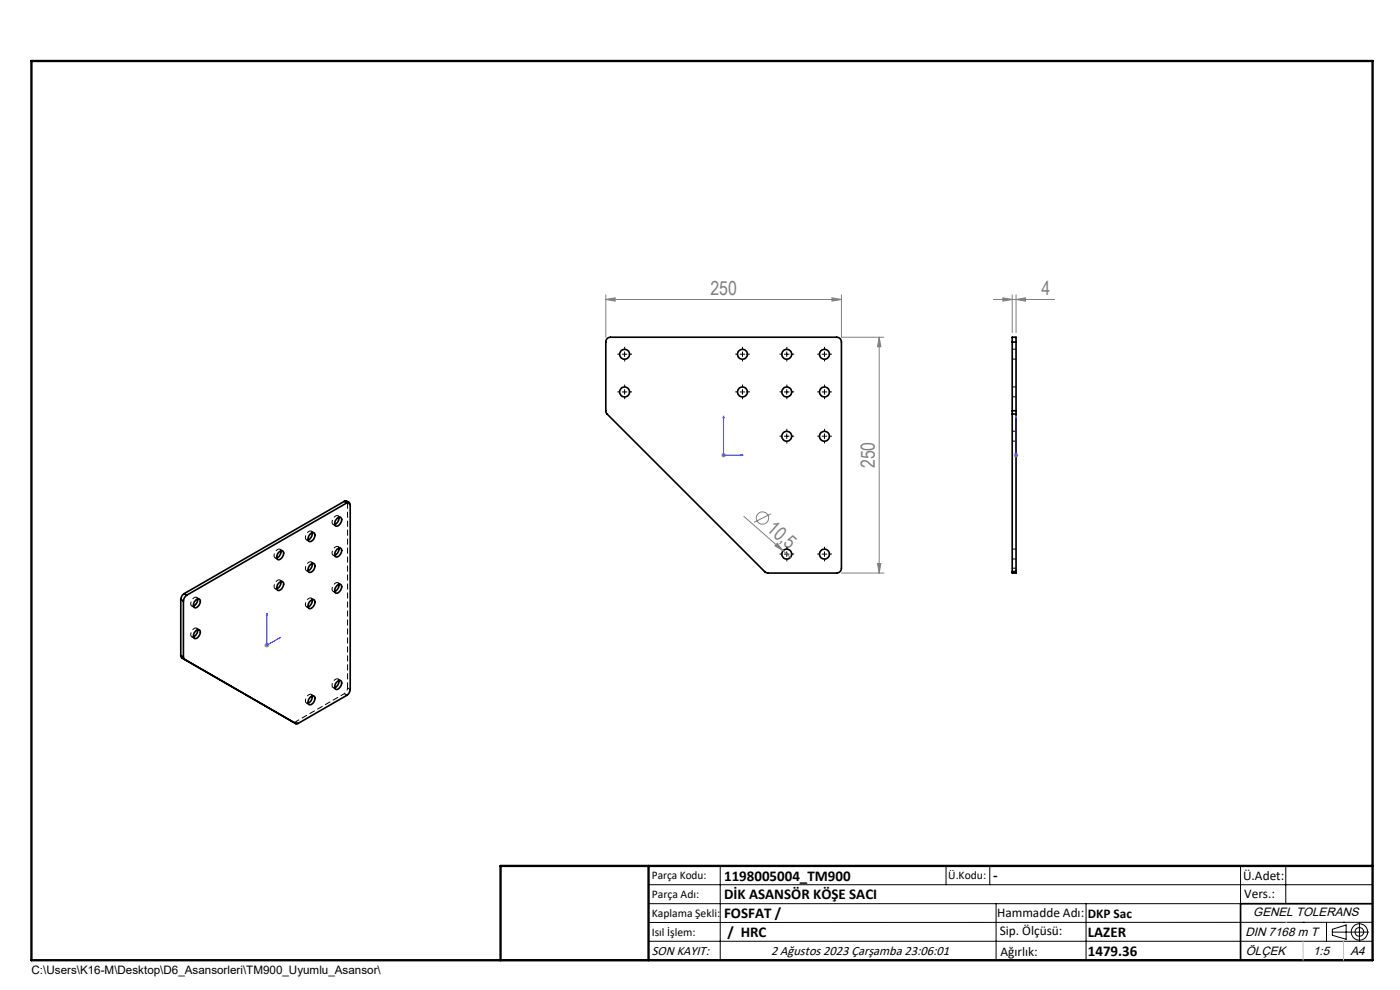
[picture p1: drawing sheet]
<svg xmlns="http://www.w3.org/2000/svg" width="297mm" height="210mm" viewBox="0 0 297 210" stroke-linecap="round" stroke-linejoin="round" font-family="sans-serif">
<g fill="none" stroke="#000" stroke-width=".35">
<path d="M128.8 71.8l.7-.3h48a.97 .97 0 0 1 1 1.1v47.9a1.02 1.02 0 0 1-1 1.1h-14.6l-.6-.2-33.6-33.7-.2-.4v-15zM214.7 72.6v-1.1h.8v1.1M214.7 72.6h.8M214.7 72.6v14.5M215.5 72.6v14.5M214.7 87.1v.7M214.7 87.1h.8M214.7 87.8v33.4M214.7 87.8h.8M215.5 87.1v.7M215.5 87.8v33.4M59 117.3a.6 .6 0 0 1 .5-.5 .6 .6 0 0 1 .6 .4 1.24 1.24 0 0 1-1.2 1.5 1.11 1.11 0 0 1 .1-1.4z"/>
<path d="M59.6 116.8a1.58 1.58 0 0 1-.9 1.6M65.8 113.3a.57 .57 0 0 1 .8-.3 .57 .57 0 0 1 .1 .9 .97 .97 0 0 1-1.3 .9 1.31 1.31 0 0 1 .4-1.5zM65.8 119.8a.57 .57 0 0 1 .8-.2 .57 .57 0 0 1 .1 .8 .92 .92 0 0 1-1.3 .9 1.31 1.31 0 0 1 .4-1.5zM66.3 113a1.58 1.58 0 0 1-.9 1.5M66.3 119.5a1.58 1.58 0 0 1-.9 1.6M71.5 110a.57 .57 0 0 1 .8-.2 .57 .57 0 0 1 .1 .8 .94 .94 0 0 1-1.3 .9 1.43 1.43 0 0 1 .4-1.5zM71.6 116.4a.56 .56 0 0 1 .8 0 .56 .56 0 0 1 0 .8 .95 .95 0 0 1-1.3 .8 1.47 1.47 0 0 1 .5-1.6zM71.9 109.7a1.49 1.49 0 0 1-.9 1.6M71.9 116.3a1.58 1.58 0 0 1-.9 1.5M73 106.4l.4-.2 .7 .4M73 106.4l.6 .3M73 106.4l-33.9 19.5"/>
<path d="M73.6 106.7a.42 .42 0 0 1 .5-.1 .42 .42 0 0 1 .2 .5v39.2a1.6 1.6 0 0 1-.7 1.2l-10.3 5.9-.5 .1M73.6 106.7l-34 19.6M38.3 139.1l.3 .4M38.3 127.2l.6 .3M38.3 139.1l.6 .3M38.3 127.2v11.9M38.6 139.5l24.2 14M38.9 139.4l.2 .5-.5-.4M38.9 127.5v11.9M39.1 125.9a1.6 1.6 0 0 0-.8 1.3M39.1 125.9l.5 .4M39.6 126.3a1.6 1.6 0 0 0-.7 1.2"/>
<path d="M41.5 127.3a.57 .57 0 0 1 .8-.2 .57 .57 0 0 1 .1 .8 .92 .92 0 0 1-1.3 .9 1.31 1.31 0 0 1 .4-1.5zM41.5 133.9a.57 .57 0 0 1 .8-.3 .57 .57 0 0 1 .1 .9 .92 .92 0 0 1-1.3 .8 1.31 1.31 0 0 1 .4-1.4zM41.9 127.1a1.58 1.58 0 0 1-.9 1.5M41.9 133.6a1.58 1.58 0 0 1-.9 1.5M59 123.8a.6 .6 0 0 1 .5-.4 .6 .6 0 0 1 .6 .3 1.21 1.21 0 0 1-1.2 1.5 1.11 1.11 0 0 1 .1-1.4zM59.6 123.4a1.58 1.58 0 0 1-.9 1.5M65.8 127.5a.57 .57 0 0 1 .8-.3 .57 .57 0 0 1 .1 .9 .97 .97 0 0 1-1.3 .9 1.28 1.28 0 0 1 .4-1.5zM66.3 127.2a1.58 1.58 0 0 1-.9 1.6M71.6 124.1a.55 .55 0 0 1 .8 0 .55 .55 0 0 1 0 .7 .94 .94 0 0 1-1.3 .9 1.47 1.47 0 0 1 .5-1.6zM71.9 124a1.58 1.58 0 0 1-.9 1.5M214.7 121.2v.4h.8v-.4M214.7 121.2h.8"/>
<path d="M62.2 153.2l.6 .3M65.8 147.9a.57 .57 0 0 1 .8-.2 .57 .57 0 0 1 .1 .8 .86 .86 0 0 1-.4 .8 .86 .86 0 0 1-.9 0v-.6zM66.3 147.6a1.49 1.49 0 0 1-.9 1.5M71.6 144.5a.55 .55 0 0 1 .8 0 .55 .55 0 0 1 0 .8 .99 .99 0 0 1-1.3 .8 1.44 1.44 0 0 1 .5-1.6zM71.9 144.3a1.58 1.58 0 0 1-.9 1.6M291.2 191.7h-28v12M106.2 203.7h185"/>
<circle cx="132.5" cy="75.2" r="1.05"/>
<circle cx="157.5" cy="75.2" r="1.04"/>
<circle cx="166.9" cy="75.2" r="1.05"/>
<circle cx="174.9" cy="75.2" r="1.05"/>
<circle cx="132.5" cy="83.1" r="1.06"/>
<circle cx="157.5" cy="83.1" r="1.05"/>
<circle cx="166.9" cy="83.1" r="1.06"/>
<circle cx="166.9" cy="92.5" r="1.05"/>
<circle cx="174.9" cy="83.1" r="1.06"/>
<circle cx="174.9" cy="92.5" r="1.05"/>
<circle cx="166.9" cy="117.5" r="1.06"/>
<circle cx="174.9" cy="117.5" r="1.06"/>
</g>
<path d="M214.8 76.2h.8M215.6 74.1h-.8M214.8 84.2h.8M214.8 93.6h.8M215.6 82.1h-.8M215.6 91.5h-.8M214.8 118.6h.8M215.6 116.5h-.8M215.6 120.5h-.8M62.7 153.1l10.3-5.9" fill="none" stroke="#000" stroke-width=".21" stroke-dasharray="1.3 .6" stroke-dashoffset=".4" stroke-linecap="butt"/>
<path d="M59.6 116.8a.53 .53 0 0 0-.5-.3 .53 .53 0 0 0-.5 .3 1 1 0 0 0-.1 1.6h.2M66.3 113a.53 .53 0 0 0-.5-.4 .53 .53 0 0 0-.5 .4 1 1 0 0 0-.2 1.5h.3M66.3 119.5a.53 .53 0 0 0-.5-.4 .53 .53 0 0 0-.5 .4 1 1 0 0 0-.2 1.6h.3M71.9 109.7a.53 .53 0 0 0-.5-.4 .53 .53 0 0 0-.5 .4 1 1 0 0 0-.1 1.6h.2M71.9 116.3a.53 .53 0 0 0-.5-.4 .53 .53 0 0 0-.5 .3 1 1 0 0 0-.1 1.6h.2M41.9 127a.53 .53 0 0 0-.5-.3 .53 .53 0 0 0-.5 .3 1 1 0 0 0-.1 1.6h.2M41.9 133.6a.53 .53 0 0 0-.5-.4 .53 .53 0 0 0-.5 .3 1 1 0 0 0-.1 1.6h.2M59.6 123.4a.53 .53 0 0 0-.5-.4 .53 .53 0 0 0-.5 .3 1 1 0 0 0-.1 1.6h.2M66.3 127.2a.53 .53 0 0 0-.5-.4 .53 .53 0 0 0-.5 .4 1 1 0 0 0-.2 1.5h.3M71.9 123.9a.53 .53 0 0 0-.5-.3 .53 .53 0 0 0-.5 .3 1 1 0 0 0-.1 1.6h.2M66.3 147.6a.53 .53 0 0 0-.5-.4 .53 .53 0 0 0-.5 .4 1 1 0 0 0-.2 1.6l.3-.1M71.9 144.3a.53 .53 0 0 0-.5-.3 .53 .53 0 0 0-.5 .3 1 1 0 0 0-.1 1.6h.2" fill="none" stroke="#000" stroke-width=".21" stroke-dasharray="1.3 .6" stroke-dashoffset="-.1" stroke-linecap="butt"/>
<g fill="none" stroke="#000" stroke-width=".21" stroke-dasharray="1.3 .6" stroke-dashoffset=".3" stroke-linecap="butt">
<path d="M58.4 118.3l.5 .4M60 116.8l-.6-.3M65 114.5l.6 .3M66.6 113l-.5-.3M66.6 119.5l-.5-.3M70.7 111.2l.5 .4M70.7 117.8l.5 .3M72.3 109.7l-.6-.3M72.3 116.3l-.6-.4M73.7 106.7l.6 .4M40.7 128.5l.5 .4M40.7 135.1l.5 .3"/>
<path d="M42.3 127l-.6-.3M42.3 133.6l-.6-.3M58.4 124.9l.5 .3M60 123.4l-.6-.4M65 121l.6 .4M65 128.7l.6 .3M66.6 127.2l-.5-.3M70.7 125.4l.5 .4M72.3 123.9l-.6-.3M63.3 153.4l-.6-.3M65 149.1l.6 .3M66.6 147.6l-.5-.3"/>
<path d="M70.7 145.9l.5 .3M72.3 144.4l-.6-.4M73 147.2l.6 .3M74.3 146.3l-.6-.4"/>
</g>
<path d="M73.5 106.3l.2 .4M62.7 153.1l-.5 .1" fill="none" stroke="#000" stroke-width=".21" stroke-dasharray="1.3 .6" stroke-linecap="butt"/>
<path d="M73.7 145.9v-39.2" fill="none" stroke="#000" stroke-width=".21" stroke-dasharray="1.3 .6" stroke-dashoffset=".1" stroke-linecap="butt"/>
<path d="M73.7 145.9a1.56 1.56 0 0 1-.7 1.3" fill="none" stroke="#000" stroke-width=".21" stroke-dasharray="1.3 .6" stroke-dashoffset=".7" stroke-linecap="butt"/>
<g fill="none" stroke="#808080" stroke-width=".21">
<path d="M128.5 63.5l2-.3v.7zM128.5 62.5v9M128.5 63.5h50M176.5 63.2l2 .3-2 .4zM178.5 62.5v9h9M186.5 71.5v50.1M186.5 71.5l.4 2h-.7zM210.7 63.5h13M212.8 63.2l1.9 .3-1.9 .4zM214.7 62.5v8M215.5 63.5l2.1-.3v.7zM215.5 62.5v8"/>
<path d="M153 96.5h1M153.1 96.2l.7 .7M153.5 96.1v.9M153.8 96.2l-.7 .7M215.1 96.5h.9M215.2 96.2l.7 .7M215.5 96.1v.9M215.9 96.2l-.7 .7M157.8 109.5l8.3 7.3M163.5 109l-3.6 1.8M164.9 115.3l1.2 1.5-1.7-1zM166.1 116.8l1.6 1.4"/>
<path d="M186.2 119.5h.7l-.4 2.1zM56.1 136.9h1M56.2 136.5l.8 .7M56.6 136.4v1M57 136.5l-.8 .7M178.5 121.6h9"/>
<circle cx="161.8" cy="109.9" r="1.3"/>
</g>
<g fill="none" stroke="#000" stroke-width=".21">
<path d="M132 75.1h1M132.5 74.6v1M157 75.1h1M157.5 74.6v1M166.4 75.1h1M166.9 74.6v1M174.4 75.1h1M174.9 74.6v1M132 83.1h1M132.5 82.6v1M157 83.1h1M157.5 82.6v1"/>
<path d="M166.4 83.1h1M166.4 92.5h1M166.9 82.6v1M166.9 92v1.1M174.4 83.1h1M174.4 92.5h1M174.9 82.6v1M174.9 92v1.1M166.4 117.5h1M166.9 117v1M174.4 117.5h1M174.9 117v1"/>
<path d="M137.6 187.7h153.6M137.6 191.7h153.6M137.6 199.7h153.6M152.8 183.7v20M200.7 183.7v4M210 183.7v4M211.3 191.7v12M230.4 191.7v12M263.2 183.7v20M272.8 183.7v8M276.4 195.6h.1M281.4 195.6v4.1"/>
<path d="M282.6 197.7h7.8M282.6 197.1l3-.9v3l-3-.8zM285 195.6h.1M288.4 195.8v3.8M291.2 195.6l-153.6 .1"/>
<circle cx="288.4" cy="197.7" r="1.74"/>
<circle cx="288.4" cy="197.7" r=".93"/>
</g>
<path d="M153.5 88.2l.1 .4h-.2zM153.5 88.2v8.3h4.2M157.2 96.4l.5 .1-.5 .2zM215.5 96.4v.3zM215.5 88.2v.4v-.4M215.5 96.5h.1M215.5 88.2v8.3M56.6 130.1v6.8l2.9-1.7M56.6 130.1l.1 .3-.2 .1zM59.3 135.3l.2-.1-.2 .2z" fill="none" stroke="#00f" stroke-width=".21"/>
<g fill="none" stroke="#000" stroke-width=".21" stroke-dasharray="15.2 1.3 1.3 1.3" stroke-linecap="butt">
<path d="M131.5 75.1h-.5M132.5 74.1v-.5M132.5 76.1v.6M133.5 75.1h.6M156.5 75.1h-.5M157.5 74.1v-.5M157.5 76.1v.6M158.5 75.1h.6M165.9 75.1h-.5M166.9 74.1v-.5M166.9 76.1v.6M167.9 75.1h.6"/>
<path d="M173.9 75.1h-.5M174.9 74.1v-.5M174.9 76.1v.6M175.9 75.1h.6M131.5 83.1h-.5M132.5 82.1v-.5M132.5 84.1v.6M133.5 83.1h.6M156.5 83.1h-.5M157.5 82.1v-.5M157.5 84.1v.6M158.5 83.1h.6"/>
<path d="M165.9 83.1h-.5M165.9 92.5h-.5M166.9 82.1v-.5M166.9 84.1v.6M166.9 91.5v-.5M166.9 93.5v.6M167.9 83.1h.6M167.9 92.5h.6M173.9 83.1h-.5M173.9 92.5h-.5M174.9 82.1v-.5M174.9 84.1v.6"/>
<path d="M174.9 91.5v-.5M174.9 93.5v.6M175.9 83.1h.6M175.9 92.5h.6M165.9 117.5h-.5M166.9 116.5v-.5M166.9 118.5v.6M167.9 117.5h.6M173.9 117.5h-.5M174.9 116.5v-.5M174.9 118.5v.6M175.9 117.5h.6"/>
</g>
<path d="M6.7 12.9h284.5v190.8h-284.5zM137.6 183.7v20M291.2 183.7h-185v20" fill="none" stroke="#000" stroke-width=".5"/>
<path d="M272.8 195.6h.1M276.4 199.7v4M285 199.7v4" fill="none" stroke="#c0c0c0" stroke-width=".21"/>
<g fill="#00f">
<path d="M157.2 96.4l.5 .1-.5 .2zM153.5 88.2l.1 .4h-.2z"/>
<path d="M215.5 96.4v.3zM215.5 88.2v.4z"/>
<path d="M59.3 135.3l.2-.1-.2 .2zM56.6 130.1l.1 .3-.2 .1z"/>
</g>
<g fill="#808080">
<path d="M164.9 115.3l1.2 1.5-1.7-1z"/>
<path d="M128.5 63.5l2-.3v.7zM176.5 63.2l2 .3-2 .4zM212.8 63.2l1.9 .3-1.9 .4zM215.5 63.5l2.1-.3v.7z"/>
<path d="M186.5 71.5l.4 2h-.7zM186.2 119.5h.7l-.4 2.1z"/>
</g>
<g font-size="4.1" fill="#808080">
<text x="150.7" y="62.6">250</text>
<text x="220.9" y="62.6">4</text>
<text x="185.6" y="99.3" transform="rotate(-90 185.6 99.3)">250</text>
<text x="162.5" y="112.4" transform="rotate(41 162.5 112.4)">10,5</text>
</g>
<g font-size="3.2">
<text x="153.6" y="186.8">1198005004_TM900</text>
<text x="153.6" y="190.8">DİK ASANSÖR KÖŞE SACI</text>
<text x="210.7" y="186.6">-</text>
<text x="153.6" y="194.8">FOSFAT /</text>
<text x="154.3" y="198.8">/ HRC</text>
<text x="230.8" y="198.7">LAZER</text>
<text x="230.8" y="202.8">1479.36</text>
</g>
<g font-size="2.8">
<text x="263.7" y="186.7">Ü.Adet:</text>
<text x="263.9" y="190.5">Vers.:</text>
<text x="211.5" y="194.5">Hammadde Adı:</text>
<text x="230.8" y="194.7">DKP Sac</text>
<text x="138.3" y="202.6">SON KAYIT:</text>
<text x="163.6" y="202.6">2 Ağustos 2023 Çarşamba 23:06:01</text>
<text x="212.1" y="198.4">Sip. Ölçüsü:</text>
<text x="212.2" y="202.7">Ağırlık:</text>
</g>
<g font-size="2.6">
<text x="265.9" y="194.4">GENEL TOLERANS</text>
<text x="264.2" y="198.5">DIN 7168 m T</text>
<text x="264.3" y="202.6">ÖLÇEK</text>
<text x="278.5" y="202.6">1:5</text>
<text x="286.5" y="202.6">A4</text>
</g>
<g font-size="2.5">
<text x="138.3" y="186.4">Parça Kodu:</text>
<text x="138.3" y="190.5">Parça Adı:</text>
<text x="201.2" y="186.5">Ü.Kodu:</text>
<text x="138.3" y="194.5">Kaplama Şekli:</text>
<text x="138.3" y="198.6">Isıl İşlem:</text>
<text x="6.7" y="206.7">C:\Users\K16-M\Desktop\D6_Asansorleri\TM900_Uyumlu_Asansor\</text>
</g>
</svg>
